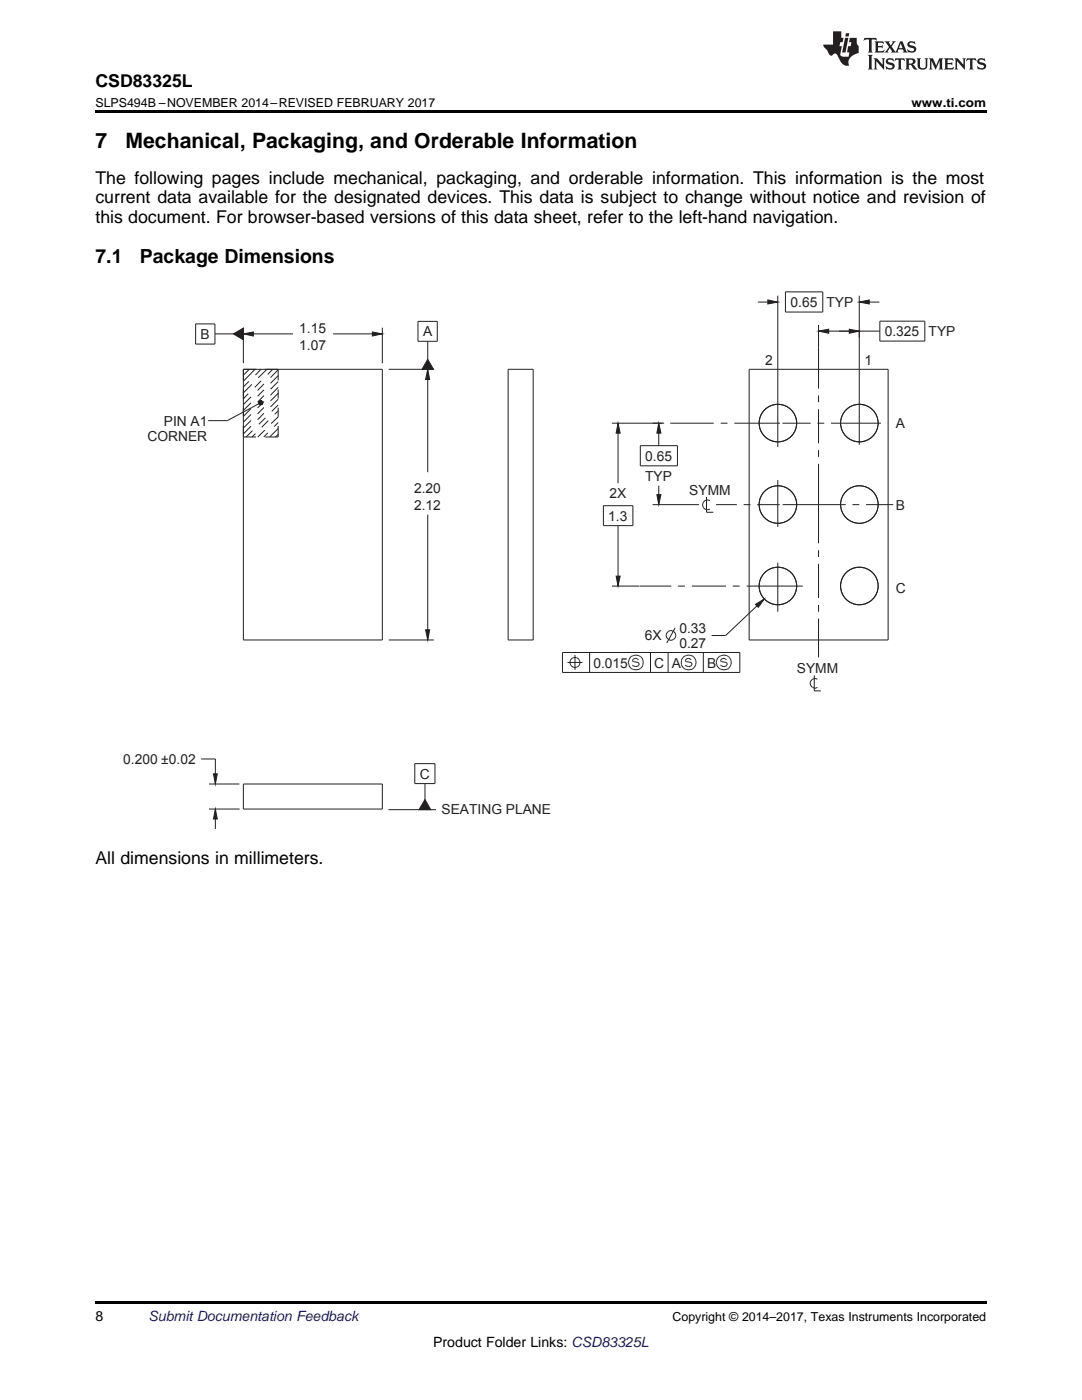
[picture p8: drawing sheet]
<svg xmlns="http://www.w3.org/2000/svg" width="216mm" height="279mm" viewBox="0 0 216 279" stroke-linecap="round" stroke-linejoin="round" font-family="sans-serif">
<path d="M19 259.7h177.8v.5h-177.8z" fill="#000"/>
<path d="M84.8 159.6l1.1 2h-2.3z" fill="#231f20"/>
<path d="M84.8 159.6l1.1 2h-2.3z" fill="none" stroke="#231f20" stroke-width=".2"/>
<path d="M46.6 66.6l2-1.1v2.3z" fill="#231f20"/>
<path d="M46.6 66.6l2-1.1v2.3zM48.6 65.4v7.1M48.6 66.6h9.9M66.5 66.6h9.8M76.3 65.4v7.1" fill="none" stroke="#231f20" stroke-width=".2"/>
<path d="M48.6 66.6l2-.3v.8z" fill="#231f20"/>
<path d="M48.6 66.6l2-.3v.8z" fill="none" stroke="#231f20" stroke-width=".2"/>
<path d="M74.3 66.3l2 .3-2 .5z" fill="#231f20"/>
<path d="M74.3 66.3l2 .3-2 .5z" fill="none" stroke="#231f20" stroke-width=".2"/>
<path d="M85.3 71.7l1.2 2h-2.3z" fill="#231f20"/>
<path d="M77.6 73.7h9M85.3 71.7l1.2 2h-2.3zM85.3 73.7v20.5M85.3 102.7v25M77.6 127.7h9" fill="none" stroke="#231f20" stroke-width=".2"/>
<path d="M85.3 73.7l.4 2h-.8z" fill="#231f20"/>
<path d="M85.3 73.7l.4 2h-.8z" fill="none" stroke="#231f20" stroke-width=".2"/>
<path d="M84.9 125.7h.8l-.4 2z" fill="#231f20"/>
<path d="M84.9 125.7h.8l-.4 2zM40.1 151.5h2.9v5M41.7 156.5h6.1M41.7 161.5h6.1M43 161.5v3.9" fill="none" stroke="#231f20" stroke-width=".2"/>
<path d="M43 161.5l.4 2h-.8z" fill="#231f20"/>
<path d="M43 161.5l.4 2h-.8z" fill="none" stroke="#231f20" stroke-width=".2"/>
<path d="M42.6 154.4h.8l-.4 2.1z" fill="#231f20"/>
<path d="M155.2 59v14.7M171.5 59v14.7M151.2 60.3h4M171.5 60.3h4M42.6 154.4h.8l-.4 2.1z" fill="none" stroke="#231f20" stroke-width=".2"/>
<path d="M153.2 59.9l2 .4-2 .4z" fill="#231f20"/>
<path d="M153.2 59.9l2 .4-2 .4z" fill="none" stroke="#231f20" stroke-width=".2"/>
<path d="M171.5 60.3l1.9-.4v.8z" fill="#231f20"/>
<path d="M171.5 60.3l1.9-.4v.8zM122.1 84.5h10.4M123.3 84.5v11.9M122.1 117h5.5M123.3 104.9v12.1" fill="none" stroke="#231f20" stroke-width=".2"/>
<path d="M123.3 84.5l.4 1.9h-.8z" fill="#231f20"/>
<path d="M123.3 84.5l.4 1.9h-.8z" fill="none" stroke="#231f20" stroke-width=".2"/>
<path d="M122.9 115h.8l-.4 2z" fill="#231f20"/>
<path d="M130.2 84.5h2M131.5 84.5v4.4M131.5 96.9v3.8M122.9 115h.8l-.4 2zM130.2 100.7h9.3" fill="none" stroke="#231f20" stroke-width=".2"/>
<path d="M131.5 84.5l.4 1.9h-.8z" fill="#231f20"/>
<path d="M131.5 84.5l.4 1.9h-.8z" fill="none" stroke="#231f20" stroke-width=".2"/>
<path d="M131.1 98.7h.8l-.4 2z" fill="#231f20"/>
<path d="M131.1 98.7h.8l-.4 2zM152.5 119.6l-7.7 7.2h-2.8" fill="none" stroke="#231f20" stroke-width=".2"/>
<path d="M150.8 120.6l1.7-1-1.2 1.6z" fill="#231f20"/>
<path d="M163.3 64.9v4.5M163.3 66.1h12.3M171.5 66v1.4M150.8 120.6l1.7-1-1.2 1.6z" fill="none" stroke="#231f20" stroke-width=".2"/>
<path d="M163.3 66.1l2.1-.4v.8z" fill="#231f20"/>
<path d="M163.3 66.1l2.1-.4v.8z" fill="none" stroke="#231f20" stroke-width=".2"/>
<path d="M169.5 65.7l2 .4-2 .4z" fill="#231f20"/>
<path d="M169.5 65.7l2 .4-2 .4z" fill="none" stroke="#231f20" stroke-width=".2"/>
<path d="M52.2 80.1l-.2 .3 .4-.2zM52 80l.2 .1-.2 .3zM51.8 80l.2 .4v-.4z" fill="#231f20"/>
<path d="M52 80l.2 .1-.2 .3zM51.8 80h.2v.4zM52.2 80.1l.2 .1-.4 .2z" fill="none" stroke="#231f20" stroke-width=".2"/>
<path d="M51.8 80l-.1 .2 .3 .2zM51.7 80.2l.3 .2h-.4zM51.6 80.4l.1 .2 .3-.2z" fill="#231f20"/>
<path d="M51.6 80.4h.4l-.3 .2zM51.7 80.2l.3 .2h-.4zM51.8 80l.2 .4-.3-.2z" fill="none" stroke="#231f20" stroke-width=".2"/>
<path d="M51.7 80.6l.1 .1 .2-.3zM52 80.4v.4l-.2-.1zM52 80.4v.4l.2-.1z" fill="#231f20"/>
<path d="M51.7 80.6l.3-.2-.2 .3zM52 80.4v.4l-.2-.1zM52 80.4l.2 .3-.2 .1z" fill="none" stroke="#231f20" stroke-width=".2"/>
<path d="M52 80.4l.2 .3 .2-.1zM52 80.4h.4v.2zM52 80.4h.4v-.2z" fill="#231f20"/>
<g fill="none" stroke="#231f20" stroke-width=".2">
<path d="M156.7 58.3h7.5v4h-7.5zM39 64.6h3.9v4.1h-3.9zM42.9 66.6h3.7M48.6 73.7h27.7v54h-27.7zM49.5 78.6l-.9 1M49.7 76.1l-1.1 1.1M49.7 73.7l-1.1 1.2M50.1 79.2l-1.5 1.5M50.3 76.7l-1.7 1.7M50.9 73.7l-2.3 2.4M52.1 73.7l-1.1 1.1M52.1 76l-1.3 1.3"/>
<path d="M52.7 76.6l-1.3 1.3M52.7 77.8l-1.3 1.3M52.7 79l-1.3 1.3M53.3 73.7l-1.8 1.7M54.4 73.7l-1 1M55.5 73.8l-1.5 1.6M55.5 75l-1.5 1.5M55.5 76.2l-1.5 1.5M55.5 77.3l-1.5 1.6M55.5 78.5l-1.5 1.5M55.5 79.7l-1.5 1.5M55.5 73.7v2.2"/>
<path d="M55.5 77.7v1.8M83.4 64.1h3.9v4h-3.9zM85.3 68.1v3.6M101.4 73.7h5v54h-5zM149.5 73.7h27.7v54h-27.7zM155.2 73.7v15.5M163.3 69.4v8.2M163.3 78.9v1.4M171.5 73.7v15.1M175.6 64.1h8.9v4h-8.9zM48.6 87.2h2.5M50.1 80.4l-1.5 1.5"/>
<path d="M50.1 81.5l-1.5 1.6M50.1 82.7l-1.5 1.5M50.1 83.9l-1.5 1.5M50.1 85l-1.5 1.6M50.4 85.9l-1.3 1.3M51 86.5l-.7 .7M51.7 80.6l-6.4 3.3h-3.8M52 80.4l.4 .2-.2 .1zM52 80.4h.4v.2zM52 80.4l.4-.2v.2zM52.7 80.1l-1.3 1.3M52.7 81.3l-1.3 1.3"/>
<path d="M52.7 82.5l-1.3 1.3M52.8 85.9l-1.4 1.3M53 83.4l-1.3 1.3M53.4 86.4l-.8 .8M53.5 83.9l-1.3 1.4M55.5 80.8l-1.3 1.3M55.5 82l-.7 .7M55.5 81.4v1.8l-1.4 1.3M55.5 84.3l-.8 .8M55.5 85.5l-1.7 1.7M55.5 86.7l-.5 .5M55.5 85v2.2h-2.6"/>
<path d="M127.8 88.9h7.4v4.1h-7.4zM133.7 84.5h8.7M141 99.2v3h1.3M141.7 99.9a.98 .98 0 0 0-1.5 .9 .98 .98 0 0 0 1.5 .8M143.8 84.5h1.4M146.5 84.5h9.1M155.2 95.8v9.4M156.1 84.5h5.7M163.1 84.5h1.4M163.3 81.7v6.8M163.3 89.8v1.4M163.3 92.6v15.8"/>
<path d="M165.8 84.5h10M120.4 100.9h5.9v4h-5.9zM127.7 117h6.2M135.3 117h1.4M138.1 117h6.8M142.9 100.7h4.1M146.2 117h1.4M148.4 100.7h1.3M149 117h11.2M151.1 100.7h4.5M155.2 112.3v9.8M156.2 100.7h12.5"/>
<path d="M163.3 109.8v1.4M163.3 112.5v6.8M170.1 100.7h1.4M172.8 100.7h5.4M112.2 130.2h35.4v4h-35.4zM113.2 132.2h3M114.7 130.7v3M117.6 130.2v4M127.4 131.7l-.5-.3-.5 .1-.2 .4 .2 .1 1 .2 .2 .3-.2 .4-.5 .2-.7-.4M129.8 130.2v4M133.3 130.2v4M134.7 125.3l-1.6 3"/>
<path d="M137.9 131.7l-.5-.3-.5 .1-.2 .4 .2 .1 1 .2 .2 .3-.2 .4-.5 .2-.7-.4M140.3 130.2v4M145 131.7l-.6-.3-.5 .1-.1 .4 .1 .1 1.1 .2 .1 .3-.1 .4-.6 .2-.6-.4M162.5 134.8v3.1h1.3M163.1 135.6a.97 .97 0 0 0-1.5 .8 .97 .97 0 0 0 1.5 .8M163.3 120.7v1.4M163.3 123.4v7.8M48.6 156.5h27.7v5h-27.7zM82.8 152.4h4v4h-4zM84.8 156.4v3.2M77.5 161.6h9.5"/>
<circle cx="155.2" cy="84.4" r="3.7"/>
<circle cx="171.5" cy="84.4" r="3.7"/>
<circle cx="155.2" cy="100.7" r="3.7"/>
<circle cx="155.2" cy="116.9" r="3.7"/>
<circle cx="171.5" cy="100.7" r="3.7"/>
<circle cx="171.5" cy="116.9" r="3.7"/>
<circle cx="114.7" cy="132.2" r="1.01"/>
<circle cx="126.9" cy="132.2" r="1.5"/>
<circle cx="133.9" cy="126.8" r=".97"/>
<circle cx="137.4" cy="132.2" r="1.5"/>
<circle cx="144.4" cy="132.2" r="1.52"/>
</g>
<path d="M19 22h177.8v.5h-177.8z" fill="#000"/>
<g fill="#231f20">
<path d="M172.5 7.6l-.1 .5 .4-.2h.6v.1v2.1l-.2 .4h.9l-.2-.4v-2.1l.1-.1h.5l.5 .2-.2-.5zM174.5 8.3l.2 .3v1.5l-.2 .4h1.8l.2-.6a1.04 1.04 0 0 1-1.3 .2v-.7h.6l.3 .2v-.6l-.3 .2h-.6v-.6l.8-.1 .4 .3-.2-.5zM176.5 8.3l.9 1.1-.9 1.1h.8l-.2-.2 .4-.7 .5 .7-.2 .2h1.5l-.2-.2 .2-.4h.9l.1 .4-.2 .2h1l-.3-.3-.7-1.9h-.5l-.9 2-.8-1 .9-1h-.8l.1 .3-.4 .5-.3-.6 .1-.2zM179.7 8.6l.4 1h-.7zM181.3 8.4a.63 .63 0 0 0-.2 .7 .63 .63 0 0 0 .6 .4l.6 .2 .1 .2a.75 .75 0 0 1-.7 .4 .75 .75 0 0 1-.6-.5l.1 .7 .1-.1a1.11 1.11 0 0 0 1.5-.6 1.13 1.13 0 0 0-1.2-.8l-.1-.4a1.04 1.04 0 0 1 1.2 .2l-.2-.5-.2 .1-.4-.2zM173.2 10.9l.2 .4v2.2l-.2 .4h1l-.3-.4v-2.2l.3-.4zM174.3 11.6l.3 .4v1.5l-.3 .4h.8l-.2-.4v-1.3l1.5 1.7v-1.9l.2-.4h-.7l.2 .4v.9l-1.1-1.3zM177 11.8a.62 .62 0 0 0-.2 .7 .62 .62 0 0 0 .6 .4l.6 .1 .1 .3a.76 .76 0 0 1-.7 .3 .76 .76 0 0 1-.7-.4l.2 .7 .1-.1a1.11 1.11 0 0 0 1.5-.6 1.13 1.13 0 0 0-1.2-.8l-.1-.4a1.04 1.04 0 0 1 1.2 .2l-.2-.6-.2 .1-.5-.1zM178.7 11.6l-.2 .6a.61 .61 0 0 1 .8-.3v1.6l-.2 .4h.9l-.2-.4v-1.6a.63 .63 0 0 1 .7 .3l-.1-.6zM180.6 11.6l.3 .4v1.5l-.3 .4h1l-.2-.2-.1-.8 .6 .2a.76 .76 0 0 0 1.2 .7l-1-1a.58 .58 0 0 0 .6-.5 .58 .58 0 0 0-.5-.6zM181.4 11.9h.1a.45 .45 0 0 1 .5 .1 .45 .45 0 0 1 .1 .5l-.8 .2zM182.9 11.6l.2 .2a2.17 2.17 0 0 0 .3 1.9 .99 .99 0 0 0 1.6-.6v-1.1l.2-.4h-.7l.2 .2a1.92 1.92 0 0 1-.2 1.8 .6 .6 0 0 1-.9-.5v-1.1l.2-.4zM185.4 11.6l.2 .4v1.5l-.2 .4h.7l-.2-.4v-1.4l.8 1.8 .8-1.8v1.4l-.2 .4h.9l-.2-.4v-1.5l.2-.4h-.8l-.6 1.5-.6-1.5zM188.4 11.6l.2 .4v1.5l-.2 .4h1.8l.1-.6a1.04 1.04 0 0 1-1.2 .1v-.6h.5l.4 .2v-.6l-.4 .2h-.5v-.7h.8l.3 .3-.1-.6zM190.5 11.6l.2 .4v1.5l-.2 .4h.7l-.2-.4v-1.3l1.5 1.7v-1.9l.2-.4h-.7l.2 .4v.9l-1.1-1.3zM192.9 11.6l-.1 .6a.61 .61 0 0 1 .7-.3l.1 1.6-.3 .4h1l-.3-.4 .1-1.6a.63 .63 0 0 1 .7 .3l-.1-.6zM195.2 11.8a.62 .62 0 0 0-.2 .7 .62 .62 0 0 0 .6 .4l.6 .1 .1 .3a.76 .76 0 0 1-.7 .3 .76 .76 0 0 1-.6-.4l.1 .7 .1-.1a1.11 1.11 0 0 0 1.6-.6 1.13 1.13 0 0 0-1.3-.8l-.1-.4a1.04 1.04 0 0 1 1.2 .2l-.1-.6-.2 .1-.5-.1z"/>
<path d="M166.2 6.3v2.6h-1.9v.4l.8 .9a.91 .91 0 0 0 1 .8 .56 .56 0 0 1 .5-.3 .56 .56 0 0 1 .5 .3l.4 .8a1.53 1.53 0 0 0 1.9 1.2 1.54 1.54 0 0 1 1-2.1l.9-.3v-1.4a1.52 1.52 0 0 1-.4-1.6h-1.3l-.2 .8h.5l-.2 .8h-.5l-.1 1v.2l.4 .1-.2 .8a1.93 1.93 0 0 1-1.6-.3l.3-1.8h-.5l.2-.8h.4l.2-.8h-.4v-1.3zM168.6 7.6l-.6 2.9h.7l.6-2.9zM168.8 6.6l-.1 .7h.6l.2-.7z"/>
</g>
<g font-size="4.2">
<text x="19" y="29.6">7</text>
<text x="25" y="29.6">Mechanical, Packaging, and Orderable Information</text>
</g>
<g font-size="3.9">
<text x="19" y="52.5">7.1</text>
<text x="27.9" y="52.5">Package Dimensions</text>
</g>
<g font-size="3.5">
<text x="19" y="17.3">CSD83325L</text>
<text x="19" y="36.7">The following pages include mechanical, packaging, and orderable information. This information is the most</text>
<text x="19" y="40.6">current data available for the designated devices. This data is subject to change without notice and revision of</text>
<text x="19" y="44.4">this document. For browser-based versions of this data sheet, refer to the left-hand navigation.</text>
<text x="19" y="172.4">All dimensions in millimeters.</text>
</g>
<g font-size="2.8" fill="#231f20">
<text x="157.7" y="61.3">0.65 TYP</text>
<text x="40" y="67.7">B</text>
<text x="59.7" y="69.8">1.07</text>
<text x="59.7" y="66.5">1.15</text>
<text x="84.4" y="67.1">A</text>
<text x="176.5" y="67.1">0.325 TYP</text>
<text x="152.7" y="72.8">2</text>
<text x="172.5" y="72.8">1</text>
<text x="29.4" y="87.9">CORNER</text>
<text x="32.7" y="84.9">PIN A1</text>
<text x="178.7" y="85.3">A</text>
<text x="128.7" y="91.9">0.65</text>
<text x="128.7" y="96">TYP</text>
<text x="82.6" y="101.7">2.12</text>
<text x="82.6" y="98.4">2.20</text>
<text x="121.6" y="99.4">2X</text>
<text x="137.5" y="98.8">SYMM</text>
<text x="178.7" y="101.9">B</text>
<text x="121.4" y="103.9">1.3</text>
<text x="178.7" y="118.4">C</text>
<text x="128.7" y="127.8">6X</text>
<text x="135.6" y="126.3">0.33</text>
<text x="135.6" y="129.3">0.27</text>
<text x="118.4" y="133.2">0.015</text>
<text x="130.6" y="133.2">C A</text>
<text x="141.1" y="133.2">B</text>
<text x="159" y="134.4">SYMM</text>
<text x="24.6" y="152.5">0.200 ±0.02</text>
<text x="83.8" y="155.4">C</text>
<text x="88.1" y="162.4">SEATING PLANE</text>
</g>
<g font-size="2.8">
<text x="19" y="263.6">8</text>
<text x="86.4" y="268.9">Product Folder Links: CSD83325L</text>
</g>
<text font-size="2.8" fill="#0000c8" x="29.6" y="263.6">Submit Documentation Feedback</text>
<g font-size="2.5">
<text x="19" y="21.4">SLPS494B –NOVEMBER 2014–REVISED FEBRUARY 2017</text>
<text x="181.9" y="21.4">www.ti.com</text>
<text x="134.2" y="263.6">Copyright © 2014–2017, Texas Instruments Incorporated</text>
</g>
</svg>
